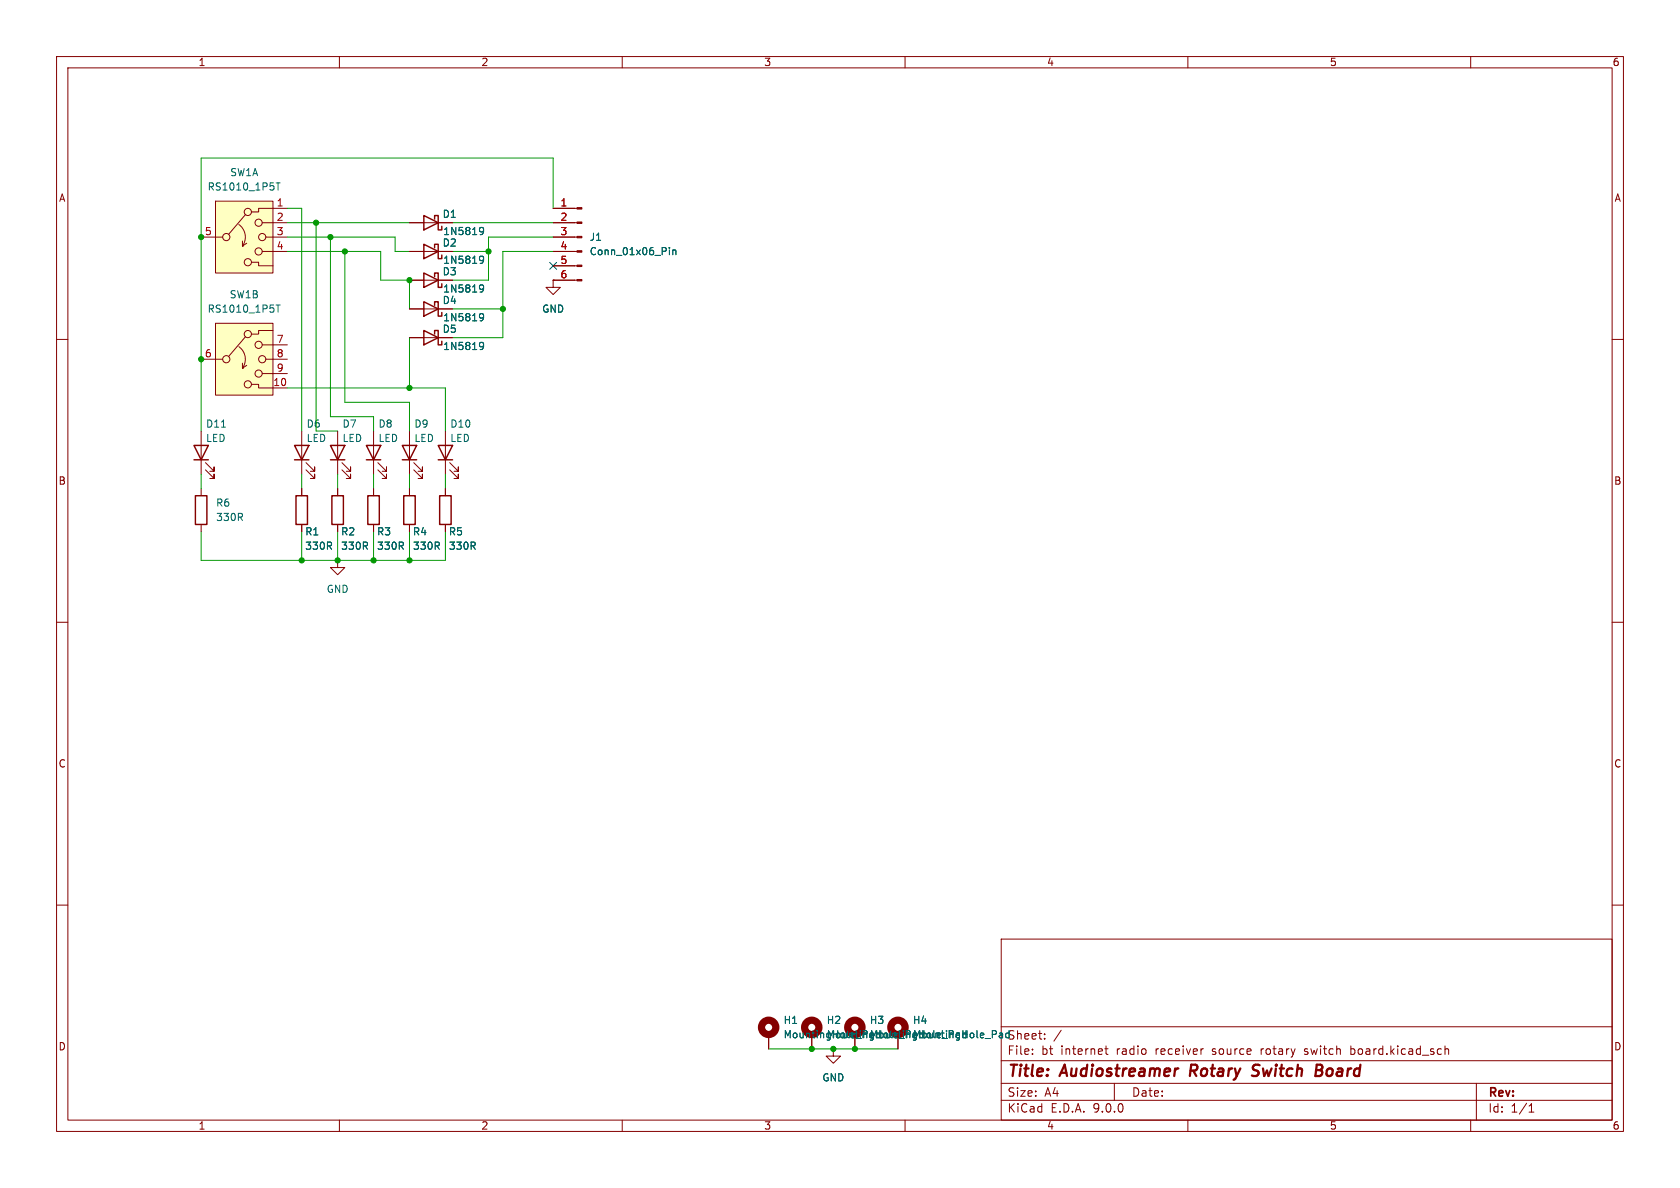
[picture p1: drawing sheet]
(kicad_sch
 (version 20250114)
 (generator "eeschema")
 (generator_version "9.0")
 (paper "A4")
 (title_block
  (title "Audiostreamer Rotary Switch Board"))
 (lib_symbols
  (symbol "Connector:Conn_01x06_Pin"
   (pin_names
    (offset 1.016) (hide yes)) (exclude_from_sim no) (in_bom yes) (on_board yes)
   (property "Reference" "J" (at 0 7.62 0) (effects (font (size 1.27 1.27))))
   (property "Value" "Conn_01x06_Pin" (at 0 -10.16 0) (effects (font (size 1.27 1.27))))
   (property "Footprint" "" (at 0 0 0) (effects (font (size 1.27 1.27)) (hide yes)))
   (property "Datasheet" "~" (at 0 0 0) (effects (font (size 1.27 1.27)) (hide yes)))
   (property "Description" "Generic connector, single row, 01x06, script generated" (at 0 0 0) (effects (font (size 1.27 1.27)) (hide yes)))
   (property "ki_locked" "" (at 0 0 0) (effects (font (size 1.27 1.27))))
   (symbol "Conn_01x06_Pin_1_1"
    (rectangle (start 0.8636 5.207) (end 0 4.953) (stroke (width 0.1524) (type default)) (fill (type outline)))
    (rectangle (start 0.8636 2.667) (end 0 2.413) (stroke (width 0.1524) (type default)) (fill (type outline)))
    (rectangle (start 0.8636 0.127) (end 0 -0.127) (stroke (width 0.1524) (type default)) (fill (type outline)))
    (rectangle (start 0.8636 -2.413) (end 0 -2.667) (stroke (width 0.1524) (type default)) (fill (type outline)))
    (rectangle (start 0.8636 -4.953) (end 0 -5.207) (stroke (width 0.1524) (type default)) (fill (type outline)))
    (rectangle (start 0.8636 -7.493) (end 0 -7.747) (stroke (width 0.1524) (type default)) (fill (type outline)))
    (polyline (pts (xy 1.27 5.08) (xy 0.8636 5.08)) (stroke (width 0.1524) (type default)) (fill (type none)))
    (polyline (pts (xy 1.27 2.54) (xy 0.8636 2.54)) (stroke (width 0.1524) (type default)) (fill (type none)))
    (polyline (pts (xy 1.27 0) (xy 0.8636 0)) (stroke (width 0.1524) (type default)) (fill (type none)))
    (polyline (pts (xy 1.27 -2.54) (xy 0.8636 -2.54)) (stroke (width 0.1524) (type default)) (fill (type none)))
    (polyline (pts (xy 1.27 -5.08) (xy 0.8636 -5.08)) (stroke (width 0.1524) (type default)) (fill (type none)))
    (polyline (pts (xy 1.27 -7.62) (xy 0.8636 -7.62)) (stroke (width 0.1524) (type default)) (fill (type none)))
    (pin passive line (at 5.08 5.08 180) (length 3.81) (name "Pin_1" (effects (font (size 1.27 1.27)))) (number "1" (effects (font (size 1.27 1.27)))))
    (pin passive line (at 5.08 2.54 180) (length 3.81) (name "Pin_2" (effects (font (size 1.27 1.27)))) (number "2" (effects (font (size 1.27 1.27)))))
    (pin passive line (at 5.08 0 180) (length 3.81) (name "Pin_3" (effects (font (size 1.27 1.27)))) (number "3" (effects (font (size 1.27 1.27)))))
    (pin passive line (at 5.08 -2.54 180) (length 3.81) (name "Pin_4" (effects (font (size 1.27 1.27)))) (number "4" (effects (font (size 1.27 1.27)))))
    (pin passive line (at 5.08 -5.08 180) (length 3.81) (name "Pin_5" (effects (font (size 1.27 1.27)))) (number "5" (effects (font (size 1.27 1.27)))))
    (pin passive line (at 5.08 -7.62 180) (length 3.81) (name "Pin_6" (effects (font (size 1.27 1.27)))) (number "6" (effects (font (size 1.27 1.27))))))
   (embedded_fonts no))
  (symbol "Device:LED"
   (pin_numbers (hide yes))
   (pin_names
    (offset 1.016) (hide yes)) (exclude_from_sim no) (in_bom yes) (on_board yes)
   (property "Reference" "D" (at 0 2.54 0) (effects (font (size 1.27 1.27))))
   (property "Value" "LED" (at 0 -2.54 0) (effects (font (size 1.27 1.27))))
   (property "Footprint" "" (at 0 0 0) (effects (font (size 1.27 1.27)) (hide yes)))
   (property "Datasheet" "~" (at 0 0 0) (effects (font (size 1.27 1.27)) (hide yes)))
   (property "Description" "Light emitting diode" (at 0 0 0) (effects (font (size 1.27 1.27)) (hide yes)))
   (property "Sim.Pins" "1=K 2=A" (at 0 0 0) (effects (font (size 1.27 1.27)) (hide yes)))
   (symbol "LED_0_1"
    (polyline (pts (xy -3.048 -0.762) (xy -4.572 -2.286) (xy -3.81 -2.286) (xy -4.572 -2.286) (xy -4.572 -1.524)) (stroke (width 0) (type default)) (fill (type none)))
    (polyline (pts (xy -1.778 -0.762) (xy -3.302 -2.286) (xy -2.54 -2.286) (xy -3.302 -2.286) (xy -3.302 -1.524)) (stroke (width 0) (type default)) (fill (type none)))
    (polyline (pts (xy -1.27 0) (xy 1.27 0)) (stroke (width 0) (type default)) (fill (type none)))
    (polyline (pts (xy -1.27 -1.27) (xy -1.27 1.27)) (stroke (width 0.254) (type default)) (fill (type none)))
    (polyline (pts (xy 1.27 -1.27) (xy 1.27 1.27) (xy -1.27 0) (xy 1.27 -1.27)) (stroke (width 0.254) (type default)) (fill (type none))))
   (symbol "LED_1_1"
    (pin passive line (at -3.81 0 0) (length 2.54) (name "K" (effects (font (size 1.27 1.27)))) (number "1" (effects (font (size 1.27 1.27)))))
    (pin passive line (at 3.81 0 180) (length 2.54) (name "A" (effects (font (size 1.27 1.27)))) (number "2" (effects (font (size 1.27 1.27))))))
   (embedded_fonts no))
  (symbol "Device:R"
   (pin_numbers (hide yes))
   (pin_names
    (offset 0)) (exclude_from_sim no) (in_bom yes) (on_board yes)
   (property "Reference" "R" (at 2.032 0 90) (effects (font (size 1.27 1.27))))
   (property "Value" "R" (at 0 0 90) (effects (font (size 1.27 1.27))))
   (property "Footprint" "" (at -1.778 0 90) (effects (font (size 1.27 1.27)) (hide yes)))
   (property "Datasheet" "~" (at 0 0 0) (effects (font (size 1.27 1.27)) (hide yes)))
   (property "Description" "Resistor" (at 0 0 0) (effects (font (size 1.27 1.27)) (hide yes)))
   (symbol "R_0_1"
    (rectangle (start -1.016 -2.54) (end 1.016 2.54) (stroke (width 0.254) (type default)) (fill (type none))))
   (symbol "R_1_1"
    (pin passive line (at 0 3.81 270) (length 1.27) (name "~" (effects (font (size 1.27 1.27)))) (number "1" (effects (font (size 1.27 1.27)))))
    (pin passive line (at 0 -3.81 90) (length 1.27) (name "~" (effects (font (size 1.27 1.27)))) (number "2" (effects (font (size 1.27 1.27))))))
   (embedded_fonts no))
  (symbol "Diode:1N5819"
   (pin_numbers (hide yes))
   (pin_names
    (offset 1.016) (hide yes)) (exclude_from_sim no) (in_bom yes) (on_board yes)
   (property "Reference" "D" (at 0 2.54 0) (effects (font (size 1.27 1.27))))
   (property "Value" "1N5819" (at 0 -2.54 0) (effects (font (size 1.27 1.27))))
   (property "Footprint" "Diode_THT:D_DO-41_SOD81_P10.16mm_Horizontal" (at 0 -4.445 0) (effects (font (size 1.27 1.27)) (hide yes)))
   (property "Datasheet" "http://www.vishay.com/docs/88525/1n5817.pdf" (at 0 0 0) (effects (font (size 1.27 1.27)) (hide yes)))
   (property "Description" "40V 1A Schottky Barrier Rectifier Diode, DO-41" (at 0 0 0) (effects (font (size 1.27 1.27)) (hide yes)))
   (symbol "1N5819_0_1"
    (polyline (pts (xy -1.905 0.635) (xy -1.905 1.27) (xy -1.27 1.27) (xy -1.27 -1.27) (xy -0.635 -1.27) (xy -0.635 -0.635)) (stroke (width 0.254) (type default)) (fill (type none)))
    (polyline (pts (xy 1.27 1.27) (xy 1.27 -1.27) (xy -1.27 0) (xy 1.27 1.27)) (stroke (width 0.254) (type default)) (fill (type none)))
    (polyline (pts (xy 1.27 0) (xy -1.27 0)) (stroke (width 0) (type default)) (fill (type none))))
   (symbol "1N5819_1_1"
    (pin passive line (at -3.81 0 0) (length 2.54) (name "K" (effects (font (size 1.27 1.27)))) (number "1" (effects (font (size 1.27 1.27)))))
    (pin passive line (at 3.81 0 180) (length 2.54) (name "A" (effects (font (size 1.27 1.27)))) (number "2" (effects (font (size 1.27 1.27))))))
   (embedded_fonts no))
  (symbol "Mechanical:MountingHole_Pad"
   (pin_numbers (hide yes))
   (pin_names
    (offset 1.016) (hide yes)) (exclude_from_sim yes) (in_bom no) (on_board yes)
   (property "Reference" "H" (at 0 6.35 0) (effects (font (size 1.27 1.27))))
   (property "Value" "MountingHole_Pad" (at 0 4.445 0) (effects (font (size 1.27 1.27))))
   (property "Footprint" "" (at 0 0 0) (effects (font (size 1.27 1.27)) (hide yes)))
   (property "Datasheet" "~" (at 0 0 0) (effects (font (size 1.27 1.27)) (hide yes)))
   (property "Description" "Mounting Hole with connection" (at 0 0 0) (effects (font (size 1.27 1.27)) (hide yes)))
   (symbol "MountingHole_Pad_0_1"
    (circle (center 0 1.27) (radius 1.27) (stroke (width 1.27) (type default)) (fill (type none))))
   (symbol "MountingHole_Pad_1_1"
    (pin input line (at 0 -2.54 90) (length 2.54) (name "1" (effects (font (size 1.27 1.27)))) (number "1" (effects (font (size 1.27 1.27))))))
   (embedded_fonts no))
  (symbol "Switch:RS1010_1P5T" (exclude_from_sim no) (in_bom yes) (on_board yes)
   (property "Reference" "SW" (at 0 0 0) (effects (font (size 1.27 1.27))))
   (property "Value" "RS1010_1P5T" (at 0 -2.286 0) (effects (font (size 1.27 1.27))))
   (property "Footprint" "Button_Switch_THT:RS1010" (at 0 0 0) (effects (font (size 1.27 1.27)) (hide yes)))
   (property "Datasheet" "" (at 0 0 0) (effects (font (size 1.27 1.27)) (hide yes)))
   (property "Description" "" (at 0 0 0) (effects (font (size 1.27 1.27)) (hide yes)))
   (property "ki_locked" "" (at 0 0 0) (effects (font (size 1.27 1.27))))
   (symbol "RS1010_1P5T_0_1"
    (polyline (pts (xy -5.08 -10.16) (xy -3.81 -10.16)) (stroke (width 0) (type default)) (fill (type none)))
    (circle (center -3.175 -10.16) (radius 0.635) (stroke (width 0) (type default)) (fill (type none)))
    (polyline (pts (xy -2.7432 -9.652) (xy 0.2032 -6.1976)) (stroke (width 0) (type default)) (fill (type none)))
    (arc (start -0.9526 -7.9375) (mid 0.154 -9.711) (end -0.3176 -11.7475) (stroke (width 0) (type default)) (fill (type none)))
    (polyline (pts (xy -0.3176 -11.7475) (xy -0.3176 -10.8585)) (stroke (width 0) (type default)) (fill (type none)))
    (polyline (pts (xy -0.3176 -11.7475) (xy -0.3176 -11.7475)) (stroke (width 0) (type default)) (fill (type none)))
    (polyline (pts (xy -0.3176 -11.7475) (xy 0.4444 -11.2395)) (stroke (width 0) (type default)) (fill (type none)))
    (circle (center 0.635 -5.715) (radius 0.635) (stroke (width 0) (type default)) (fill (type none)))
    (circle (center 0.635 -14.605) (radius 0.635) (stroke (width 0) (type default)) (fill (type none)))
    (circle (center 2.54 -7.62) (radius 0.635) (stroke (width 0) (type default)) (fill (type none)))
    (circle (center 2.54 -12.7) (radius 0.635) (stroke (width 0) (type default)) (fill (type none)))
    (circle (center 3.175 -10.16) (radius 0.635) (stroke (width 0) (type default)) (fill (type none)))
    (polyline (pts (xy 5.08 -5.08) (xy 2.54 -5.08) (xy 2.54 -5.715) (xy 1.27 -5.715)) (stroke (width 0) (type default)) (fill (type none)))
    (polyline (pts (xy 5.08 -7.62) (xy 3.175 -7.62)) (stroke (width 0) (type default)) (fill (type none)))
    (polyline (pts (xy 5.08 -10.16) (xy 3.81 -10.16)) (stroke (width 0) (type default)) (fill (type none)))
    (polyline (pts (xy 5.08 -12.7) (xy 3.175 -12.7)) (stroke (width 0) (type default)) (fill (type none)))
    (polyline (pts (xy 5.08 -15.24) (xy 2.54 -15.24) (xy 2.54 -14.605) (xy 1.27 -14.605)) (stroke (width 0) (type default)) (fill (type none))))
   (symbol "RS1010_1P5T_1_1"
    (polyline (pts (xy -5.08 -3.81) (xy 5.08 -3.81) (xy 5.08 -16.51) (xy -5.08 -16.51) (xy -5.08 -3.81) (xy -5.08 -3.81)) (stroke (width 0) (type default)) (fill (type background)))
    (pin passive line (at -7.62 -10.16 0) (length 2.54) (name "" (effects (font (size 1.27 1.27)))) (number "5" (effects (font (size 1.27 1.27)))))
    (pin passive line (at 7.62 -5.08 180) (length 2.54) (name "" (effects (font (size 1.27 1.27)))) (number "1" (effects (font (size 1.27 1.27)))))
    (pin passive line (at 7.62 -7.62 180) (length 2.54) (name "" (effects (font (size 1.27 1.27)))) (number "2" (effects (font (size 1.27 1.27)))))
    (pin passive line (at 7.62 -10.16 180) (length 2.54) (name "" (effects (font (size 1.27 1.27)))) (number "3" (effects (font (size 1.27 1.27)))))
    (pin passive line (at 7.62 -12.7 180) (length 2.54) (name "" (effects (font (size 1.27 1.27)))) (number "4" (effects (font (size 1.27 1.27))))))
   (symbol "RS1010_1P5T_2_1"
    (polyline (pts (xy -5.08 -3.81) (xy 5.08 -3.81) (xy 5.08 -16.51) (xy -5.08 -16.51) (xy -5.08 -3.81) (xy -5.08 -3.81)) (stroke (width 0) (type default)) (fill (type background)))
    (pin passive line (at -7.62 -10.16 0) (length 2.54) (name "" (effects (font (size 1.27 1.27)))) (number "6" (effects (font (size 1.27 1.27)))))
    (pin passive line (at 7.62 -7.62 180) (length 2.54) (name "" (effects (font (size 1.27 1.27)))) (number "7" (effects (font (size 1.27 1.27)))))
    (pin passive line (at 7.62 -10.16 180) (length 2.54) (name "" (effects (font (size 1.27 1.27)))) (number "8" (effects (font (size 1.27 1.27)))))
    (pin passive line (at 7.62 -12.7 180) (length 2.54) (name "" (effects (font (size 1.27 1.27)))) (number "9" (effects (font (size 1.27 1.27)))))
    (pin passive line (at 7.62 -15.24 180) (length 2.54) (name "" (effects (font (size 1.27 1.27)))) (number "10" (effects (font (size 1.27 1.27))))))
   (embedded_fonts no))
  (symbol "power:GND"
   (power)
   (pin_numbers (hide yes))
   (pin_names
    (offset 0) (hide yes)) (exclude_from_sim no) (in_bom yes) (on_board yes)
   (property "Reference" "#PWR" (at 0 -6.35 0) (effects (font (size 1.27 1.27)) (hide yes)))
   (property "Value" "GND" (at 0 -3.81 0) (effects (font (size 1.27 1.27))))
   (property "Footprint" "" (at 0 0 0) (effects (font (size 1.27 1.27)) (hide yes)))
   (property "Datasheet" "" (at 0 0 0) (effects (font (size 1.27 1.27)) (hide yes)))
   (property "Description" "Power symbol creates a global label with name \"GND\" , ground" (at 0 0 0) (effects (font (size 1.27 1.27)) (hide yes)))
   (symbol "GND_0_1"
    (polyline (pts (xy 0 0) (xy 0 -1.27) (xy 1.27 -1.27) (xy 0 -2.54) (xy -1.27 -1.27) (xy 0 -1.27)) (stroke (width 0) (type default)) (fill (type none))))
   (symbol "GND_1_1"
    (pin power_in line (at 0 0 270) (length 0) (name "~" (effects (font (size 1.27 1.27)))) (number "1" (effects (font (size 1.27 1.27))))))
   (embedded_fonts no)))
 (junction
  (at 86.36 44.45)
  (diameter 0)
  (color 0 0 0 0))
 (junction
  (at 88.9 54.61)
  (diameter 0)
  (color 0 0 0 0))
 (junction
  (at 66.04 99.06)
  (diameter 0)
  (color 0 0 0 0))
 (junction
  (at 72.39 49.53)
  (diameter 0)
  (color 0 0 0 0))
 (junction
  (at 147.32 185.42)
  (diameter 0)
  (color 0 0 0 0))
 (junction
  (at 53.34 99.06)
  (diameter 0)
  (color 0 0 0 0))
 (junction
  (at 151.13 185.42)
  (diameter 0)
  (color 0 0 0 0))
 (junction
  (at 143.51 185.42)
  (diameter 0)
  (color 0 0 0 0))
 (junction
  (at 60.96 44.45)
  (diameter 0)
  (color 0 0 0 0))
 (junction
  (at 72.39 99.06)
  (diameter 0)
  (color 0 0 0 0))
 (junction
  (at 58.42 41.91)
  (diameter 0)
  (color 0 0 0 0))
 (junction
  (at 35.56 41.91)
  (diameter 0)
  (color 0 0 0 0))
 (junction
  (at 35.56 63.5)
  (diameter 0)
  (color 0 0 0 0))
 (junction
  (at 59.69 99.06)
  (diameter 0)
  (color 0 0 0 0))
 (junction
  (at 72.39 68.58)
  (diameter 0)
  (color 0 0 0 0))
 (junction
  (at 55.88 39.37)
  (diameter 0)
  (color 0 0 0 0))
 (no_connect
  (at 97.79 46.99))
 (wire
  (pts (xy 78.74 76.2) (xy 78.74 68.58))
  (stroke (width 0) (type default)))
 (wire
  (pts (xy 53.34 93.98) (xy 53.34 99.06))
  (stroke (width 0) (type default)))
 (wire
  (pts (xy 151.13 185.42) (xy 158.75 185.42))
  (stroke (width 0) (type default)))
 (wire
  (pts (xy 66.04 73.66) (xy 58.42 73.66))
  (stroke (width 0) (type default)))
 (wire
  (pts (xy 55.88 39.37) (xy 72.39 39.37))
  (stroke (width 0) (type default)))
 (wire
  (pts (xy 86.36 41.91) (xy 86.36 44.45))
  (stroke (width 0) (type default)))
 (wire
  (pts (xy 66.04 76.2) (xy 66.04 73.66))
  (stroke (width 0) (type default)))
 (wire
  (pts (xy 72.39 76.2) (xy 72.39 71.12))
  (stroke (width 0) (type default)))
 (wire
  (pts (xy 53.34 36.83) (xy 50.8 36.83))
  (stroke (width 0) (type default)))
 (wire
  (pts (xy 66.04 83.82) (xy 66.04 86.36))
  (stroke (width 0) (type default)))
 (wire
  (pts (xy 53.34 83.82) (xy 53.34 86.36))
  (stroke (width 0) (type default)))
 (wire
  (pts (xy 88.9 44.45) (xy 88.9 54.61))
  (stroke (width 0) (type default)))
 (wire
  (pts (xy 50.8 39.37) (xy 55.88 39.37))
  (stroke (width 0) (type default)))
 (wire
  (pts (xy 143.51 185.42) (xy 147.32 185.42))
  (stroke (width 0) (type default)))
 (wire
  (pts (xy 59.69 93.98) (xy 59.69 99.06))
  (stroke (width 0) (type default)))
 (wire
  (pts (xy 80.01 39.37) (xy 97.79 39.37))
  (stroke (width 0) (type default)))
 (wire
  (pts (xy 97.79 44.45) (xy 88.9 44.45))
  (stroke (width 0) (type default)))
 (wire
  (pts (xy 66.04 93.98) (xy 66.04 99.06))
  (stroke (width 0) (type default)))
 (wire
  (pts (xy 78.74 99.06) (xy 78.74 93.98))
  (stroke (width 0) (type default)))
 (wire
  (pts (xy 135.89 185.42) (xy 143.51 185.42))
  (stroke (width 0) (type default)))
 (wire
  (pts (xy 67.31 44.45) (xy 67.31 49.53))
  (stroke (width 0) (type default)))
 (wire
  (pts (xy 69.85 41.91) (xy 69.85 44.45))
  (stroke (width 0) (type default)))
 (wire
  (pts (xy 97.79 27.94) (xy 97.79 36.83))
  (stroke (width 0) (type default)))
 (wire
  (pts (xy 69.85 44.45) (xy 72.39 44.45))
  (stroke (width 0) (type default)))
 (wire
  (pts (xy 35.56 41.91) (xy 35.56 27.94))
  (stroke (width 0) (type default)))
 (wire
  (pts (xy 53.34 76.2) (xy 53.34 36.83))
  (stroke (width 0) (type default)))
 (wire
  (pts (xy 72.39 49.53) (xy 72.39 54.61))
  (stroke (width 0) (type default)))
 (wire
  (pts (xy 60.96 44.45) (xy 67.31 44.45))
  (stroke (width 0) (type default)))
 (wire
  (pts (xy 72.39 71.12) (xy 60.96 71.12))
  (stroke (width 0) (type default)))
 (wire
  (pts (xy 35.56 63.5) (xy 35.56 76.2))
  (stroke (width 0) (type default)))
 (wire
  (pts (xy 67.31 49.53) (xy 72.39 49.53))
  (stroke (width 0) (type default)))
 (wire
  (pts (xy 35.56 83.82) (xy 35.56 86.36))
  (stroke (width 0) (type default)))
 (wire
  (pts (xy 59.69 99.06) (xy 66.04 99.06))
  (stroke (width 0) (type default)))
 (wire
  (pts (xy 88.9 59.69) (xy 80.01 59.69))
  (stroke (width 0) (type default)))
 (wire
  (pts (xy 80.01 54.61) (xy 88.9 54.61))
  (stroke (width 0) (type default)))
 (wire
  (pts (xy 59.69 76.2) (xy 55.88 76.2))
  (stroke (width 0) (type default)))
 (wire
  (pts (xy 50.8 41.91) (xy 58.42 41.91))
  (stroke (width 0) (type default)))
 (wire
  (pts (xy 78.74 68.58) (xy 72.39 68.58))
  (stroke (width 0) (type default)))
 (wire
  (pts (xy 35.56 93.98) (xy 35.56 99.06))
  (stroke (width 0) (type default)))
 (wire
  (pts (xy 58.42 41.91) (xy 69.85 41.91))
  (stroke (width 0) (type default)))
 (wire
  (pts (xy 66.04 99.06) (xy 72.39 99.06))
  (stroke (width 0) (type default)))
 (wire
  (pts (xy 78.74 83.82) (xy 78.74 86.36))
  (stroke (width 0) (type default)))
 (wire
  (pts (xy 58.42 73.66) (xy 58.42 41.91))
  (stroke (width 0) (type default)))
 (wire
  (pts (xy 86.36 49.53) (xy 80.01 49.53))
  (stroke (width 0) (type default)))
 (wire
  (pts (xy 80.01 44.45) (xy 86.36 44.45))
  (stroke (width 0) (type default)))
 (wire
  (pts (xy 86.36 44.45) (xy 86.36 49.53))
  (stroke (width 0) (type default)))
 (wire
  (pts (xy 72.39 68.58) (xy 72.39 59.69))
  (stroke (width 0) (type default)))
 (wire
  (pts (xy 59.69 83.82) (xy 59.69 86.36))
  (stroke (width 0) (type default)))
 (wire
  (pts (xy 60.96 71.12) (xy 60.96 44.45))
  (stroke (width 0) (type default)))
 (wire
  (pts (xy 35.56 99.06) (xy 53.34 99.06))
  (stroke (width 0) (type default)))
 (wire
  (pts (xy 72.39 93.98) (xy 72.39 99.06))
  (stroke (width 0) (type default)))
 (wire
  (pts (xy 35.56 41.91) (xy 35.56 63.5))
  (stroke (width 0) (type default)))
 (wire
  (pts (xy 50.8 68.58) (xy 72.39 68.58))
  (stroke (width 0) (type default)))
 (wire
  (pts (xy 147.32 185.42) (xy 151.13 185.42))
  (stroke (width 0) (type default)))
 (wire
  (pts (xy 72.39 99.06) (xy 78.74 99.06))
  (stroke (width 0) (type default)))
 (wire
  (pts (xy 72.39 83.82) (xy 72.39 86.36))
  (stroke (width 0) (type default)))
 (wire
  (pts (xy 50.8 44.45) (xy 60.96 44.45))
  (stroke (width 0) (type default)))
 (wire
  (pts (xy 53.34 99.06) (xy 59.69 99.06))
  (stroke (width 0) (type default)))
 (wire
  (pts (xy 88.9 54.61) (xy 88.9 59.69))
  (stroke (width 0) (type default)))
 (wire
  (pts (xy 97.79 41.91) (xy 86.36 41.91))
  (stroke (width 0) (type default)))
 (wire
  (pts (xy 55.88 76.2) (xy 55.88 39.37))
  (stroke (width 0) (type default)))
 (wire
  (pts (xy 35.56 27.94) (xy 97.79 27.94))
  (stroke (width 0) (type default)))
 (symbol
  (lib_id "power:GND")
  (at 59.69 99.06 0)
  (unit 1)
  (exclude_from_sim no)
  (in_bom yes)
  (on_board yes)
  (dnp no)
  (fields_autoplaced yes)
  (property "Reference" "#PWR02" (at 59.69 105.41 0) (effects (font (size 1.27 1.27)) (hide yes)))
  (property "Value" "GND" (at 59.69 104.14 0) (effects (font (size 1.27 1.27))))
  (property "Footprint" "" (at 59.69 99.06 0) (effects (font (size 1.27 1.27)) (hide yes)))
  (property "Datasheet" "" (at 59.69 99.06 0) (effects (font (size 1.27 1.27)) (hide yes)))
  (property "Description" "Power symbol creates a global label with name \"GND\" , ground" (at 59.69 99.06 0) (effects (font (size 1.27 1.27)) (hide yes)))
  (pin "1"))
 (symbol
  (lib_id "Device:R")
  (at 35.56 90.17 0)
  (unit 1)
  (exclude_from_sim no)
  (in_bom yes)
  (on_board yes)
  (dnp no)
  (fields_autoplaced yes)
  (property "Reference" "R6" (at 38.1 88.8999 0) (effects (font (size 1.27 1.27)) (justify left)))
  (property "Value" "330R" (at 38.1 91.4399 0) (effects (font (size 1.27 1.27)) (justify left)))
  (property "Footprint" "Resistor_THT:R_Axial_DIN0207_L6.3mm_D2.5mm_P10.16mm_Horizontal" (at 33.782 90.17 90) (effects (font (size 1.27 1.27)) (hide yes)))
  (property "Datasheet" "~" (at 35.56 90.17 0) (effects (font (size 1.27 1.27)) (hide yes)))
  (property "Description" "Resistor" (at 35.56 90.17 0) (effects (font (size 1.27 1.27)) (hide yes)))
  (pin "1")
  (pin "2"))
 (symbol
  (lib_id "Mechanical:MountingHole_Pad")
  (at 158.75 182.88 0)
  (unit 1)
  (exclude_from_sim yes)
  (in_bom no)
  (on_board yes)
  (dnp no)
  (fields_autoplaced yes)
  (property "Reference" "H4" (at 161.29 180.3399 0) (effects (font (size 1.27 1.27)) (justify left)))
  (property "Value" "MountingHole_Pad" (at 161.29 182.8799 0) (effects (font (size 1.27 1.27)) (justify left)))
  (property "Footprint" "MountingHole:MountingHole_3.2mm_M3_DIN965_Pad_TopOnly" (at 158.75 182.88 0) (effects (font (size 1.27 1.27)) (hide yes)))
  (property "Datasheet" "~" (at 158.75 182.88 0) (effects (font (size 1.27 1.27)) (hide yes)))
  (property "Description" "Mounting Hole with connection" (at 158.75 182.88 0) (effects (font (size 1.27 1.27)) (hide yes)))
  (pin "1"))
 (symbol
  (lib_id "Device:LED")
  (at 66.04 80.01 90)
  (unit 1)
  (exclude_from_sim no)
  (in_bom yes)
  (on_board yes)
  (dnp no)
  (property "Reference" "D8" (at 66.802 74.93 90) (effects (font (size 1.27 1.27)) (justify right)))
  (property "Value" "LED" (at 66.802 77.47 90) (effects (font (size 1.27 1.27)) (justify right)))
  (property "Footprint" "LED_THT:LED_D3.0mm_FlatTop" (at 66.04 80.01 0) (effects (font (size 1.27 1.27)) (hide yes)))
  (property "Datasheet" "~" (at 66.04 80.01 0) (effects (font (size 1.27 1.27)) (hide yes)))
  (property "Description" "Light emitting diode" (at 66.04 80.01 0) (effects (font (size 1.27 1.27)) (hide yes)))
  (property "Sim.Pins" "1=K 2=A" (at 66.04 80.01 0) (effects (font (size 1.27 1.27)) (hide yes)))
  (pin "1")
  (pin "2"))
 (symbol
  (lib_id "Switch:RS1010_1P5T")
  (at 43.18 53.34 0)
  (unit 2)
  (exclude_from_sim no)
  (in_bom yes)
  (on_board yes)
  (dnp no)
  (fields_autoplaced yes)
  (property "Reference" "SW1" (at 43.18 52.07 0) (effects (font (size 1.27 1.27))))
  (property "Value" "RS1010_1P5T" (at 43.18 54.61 0) (effects (font (size 1.27 1.27))))
  (property "Footprint" "Button_Switch_THT:RS1010_custom_vertical" (at 43.18 53.34 0) (effects (font (size 1.27 1.27)) (hide yes)))
  (property "Datasheet" "" (at 43.18 53.34 0) (effects (font (size 1.27 1.27)) (hide yes)))
  (property "Description" "" (at 43.18 53.34 0) (effects (font (size 1.27 1.27)) (hide yes)))
  (pin "10")
  (pin "5")
  (pin "2")
  (pin "1")
  (pin "4")
  (pin "3")
  (pin "6")
  (pin "7")
  (pin "8")
  (pin "9"))
 (symbol
  (lib_id "Device:R")
  (at 66.04 90.17 0)
  (unit 1)
  (exclude_from_sim no)
  (in_bom yes)
  (on_board yes)
  (dnp no)
  (property "Reference" "R3" (at 66.548 93.98 0) (effects (font (size 1.27 1.27)) (justify left)))
  (property "Value" "330R" (at 66.548 96.52 0) (effects (font (size 1.27 1.27)) (justify left)))
  (property "Footprint" "Resistor_THT:R_Axial_DIN0207_L6.3mm_D2.5mm_P5.08mm_Vertical" (at 64.262 90.17 90) (effects (font (size 1.27 1.27)) (hide yes)))
  (property "Datasheet" "~" (at 66.04 90.17 0) (effects (font (size 1.27 1.27)) (hide yes)))
  (property "Description" "Resistor" (at 66.04 90.17 0) (effects (font (size 1.27 1.27)) (hide yes)))
  (pin "2")
  (pin "1"))
 (symbol
  (lib_id "Device:LED")
  (at 53.34 80.01 90)
  (unit 1)
  (exclude_from_sim no)
  (in_bom yes)
  (on_board yes)
  (dnp no)
  (property "Reference" "D6" (at 54.102 74.93 90) (effects (font (size 1.27 1.27)) (justify right)))
  (property "Value" "LED" (at 54.102 77.47 90) (effects (font (size 1.27 1.27)) (justify right)))
  (property "Footprint" "LED_THT:LED_D3.0mm_FlatTop" (at 53.34 80.01 0) (effects (font (size 1.27 1.27)) (hide yes)))
  (property "Datasheet" "~" (at 53.34 80.01 0) (effects (font (size 1.27 1.27)) (hide yes)))
  (property "Description" "Light emitting diode" (at 53.34 80.01 0) (effects (font (size 1.27 1.27)) (hide yes)))
  (property "Sim.Pins" "1=K 2=A" (at 53.34 80.01 0) (effects (font (size 1.27 1.27)) (hide yes)))
  (pin "1")
  (pin "2"))
 (symbol
  (lib_id "Diode:1N5819")
  (at 76.2 44.45 180)
  (unit 1)
  (exclude_from_sim no)
  (in_bom yes)
  (on_board yes)
  (dnp no)
  (property "Reference" "D2" (at 79.502 42.926 0) (effects (font (size 1.27 1.27))))
  (property "Value" "1N5819" (at 82.042 45.974 0) (effects (font (size 1.27 1.27))))
  (property "Footprint" "Diode_THT:D_DO-41_SOD81_P10.16mm_Horizontal" (at 76.2 40.005 0) (effects (font (size 1.27 1.27)) (hide yes)))
  (property "Datasheet" "http://www.vishay.com/docs/88525/1n5817.pdf" (at 76.2 44.45 0) (effects (font (size 1.27 1.27)) (hide yes)))
  (property "Description" "40V 1A Schottky Barrier Rectifier Diode, DO-41" (at 76.2 44.45 0) (effects (font (size 1.27 1.27)) (hide yes)))
  (pin "2")
  (pin "1"))
 (symbol
  (lib_id "Mechanical:MountingHole_Pad")
  (at 135.89 182.88 0)
  (unit 1)
  (exclude_from_sim yes)
  (in_bom no)
  (on_board yes)
  (dnp no)
  (fields_autoplaced yes)
  (property "Reference" "H1" (at 138.43 180.3399 0) (effects (font (size 1.27 1.27)) (justify left)))
  (property "Value" "MountingHole_Pad" (at 138.43 182.8799 0) (effects (font (size 1.27 1.27)) (justify left)))
  (property "Footprint" "MountingHole:MountingHole_3.2mm_M3_DIN965_Pad_TopOnly" (at 135.89 182.88 0) (effects (font (size 1.27 1.27)) (hide yes)))
  (property "Datasheet" "~" (at 135.89 182.88 0) (effects (font (size 1.27 1.27)) (hide yes)))
  (property "Description" "Mounting Hole with connection" (at 135.89 182.88 0) (effects (font (size 1.27 1.27)) (hide yes)))
  (pin "1"))
 (symbol
  (lib_id "Diode:1N5819")
  (at 76.2 54.61 180)
  (unit 1)
  (exclude_from_sim no)
  (in_bom yes)
  (on_board yes)
  (dnp no)
  (property "Reference" "D4" (at 79.502 53.086 0) (effects (font (size 1.27 1.27))))
  (property "Value" "1N5819" (at 82.042 56.134 0) (effects (font (size 1.27 1.27))))
  (property "Footprint" "Diode_THT:D_DO-41_SOD81_P10.16mm_Horizontal" (at 76.2 50.165 0) (effects (font (size 1.27 1.27)) (hide yes)))
  (property "Datasheet" "http://www.vishay.com/docs/88525/1n5817.pdf" (at 76.2 54.61 0) (effects (font (size 1.27 1.27)) (hide yes)))
  (property "Description" "40V 1A Schottky Barrier Rectifier Diode, DO-41" (at 76.2 54.61 0) (effects (font (size 1.27 1.27)) (hide yes)))
  (pin "2")
  (pin "1"))
 (symbol
  (lib_id "Device:LED")
  (at 78.74 80.01 90)
  (unit 1)
  (exclude_from_sim no)
  (in_bom yes)
  (on_board yes)
  (dnp no)
  (property "Reference" "D10" (at 79.502 74.93 90) (effects (font (size 1.27 1.27)) (justify right)))
  (property "Value" "LED" (at 79.502 77.47 90) (effects (font (size 1.27 1.27)) (justify right)))
  (property "Footprint" "LED_THT:LED_D3.0mm_FlatTop" (at 78.74 80.01 0) (effects (font (size 1.27 1.27)) (hide yes)))
  (property "Datasheet" "~" (at 78.74 80.01 0) (effects (font (size 1.27 1.27)) (hide yes)))
  (property "Description" "Light emitting diode" (at 78.74 80.01 0) (effects (font (size 1.27 1.27)) (hide yes)))
  (property "Sim.Pins" "1=K 2=A" (at 78.74 80.01 0) (effects (font (size 1.27 1.27)) (hide yes)))
  (pin "1")
  (pin "2"))
 (symbol
  (lib_id "Device:R")
  (at 72.39 90.17 0)
  (unit 1)
  (exclude_from_sim no)
  (in_bom yes)
  (on_board yes)
  (dnp no)
  (property "Reference" "R4" (at 72.898 93.98 0) (effects (font (size 1.27 1.27)) (justify left)))
  (property "Value" "330R" (at 72.898 96.52 0) (effects (font (size 1.27 1.27)) (justify left)))
  (property "Footprint" "Resistor_THT:R_Axial_DIN0207_L6.3mm_D2.5mm_P5.08mm_Vertical" (at 70.612 90.17 90) (effects (font (size 1.27 1.27)) (hide yes)))
  (property "Datasheet" "~" (at 72.39 90.17 0) (effects (font (size 1.27 1.27)) (hide yes)))
  (property "Description" "Resistor" (at 72.39 90.17 0) (effects (font (size 1.27 1.27)) (hide yes)))
  (pin "1")
  (pin "2"))
 (symbol
  (lib_id "Diode:1N5819")
  (at 76.2 49.53 180)
  (unit 1)
  (exclude_from_sim no)
  (in_bom yes)
  (on_board yes)
  (dnp no)
  (property "Reference" "D3" (at 79.502 48.006 0) (effects (font (size 1.27 1.27))))
  (property "Value" "1N5819" (at 82.042 51.054 0) (effects (font (size 1.27 1.27))))
  (property "Footprint" "Diode_THT:D_DO-41_SOD81_P10.16mm_Horizontal" (at 76.2 45.085 0) (effects (font (size 1.27 1.27)) (hide yes)))
  (property "Datasheet" "http://www.vishay.com/docs/88525/1n5817.pdf" (at 76.2 49.53 0) (effects (font (size 1.27 1.27)) (hide yes)))
  (property "Description" "40V 1A Schottky Barrier Rectifier Diode, DO-41" (at 76.2 49.53 0) (effects (font (size 1.27 1.27)) (hide yes)))
  (pin "2")
  (pin "1"))
 (symbol
  (lib_id "Connector:Conn_01x06_Pin")
  (at 102.87 41.91 0)
  (mirror y)
  (unit 1)
  (exclude_from_sim no)
  (in_bom yes)
  (on_board yes)
  (dnp no)
  (fields_autoplaced yes)
  (property "Reference" "J1" (at 104.14 41.9099 0) (effects (font (size 1.27 1.27)) (justify right)))
  (property "Value" "Conn_01x06_Pin" (at 104.14 44.4499 0) (effects (font (size 1.27 1.27)) (justify right)))
  (property "Footprint" "Connector_PinHeader_2.54mm:PinHeader_1x06_P2.54mm_Horizontal" (at 102.87 41.91 0) (effects (font (size 1.27 1.27)) (hide yes)))
  (property "Datasheet" "~" (at 102.87 41.91 0) (effects (font (size 1.27 1.27)) (hide yes)))
  (property "Description" "Generic connector, single row, 01x06, script generated" (at 102.87 41.91 0) (effects (font (size 1.27 1.27)) (hide yes)))
  (pin "6")
  (pin "3")
  (pin "5")
  (pin "2")
  (pin "1")
  (pin "4"))
 (symbol
  (lib_id "Device:R")
  (at 53.34 90.17 0)
  (unit 1)
  (exclude_from_sim no)
  (in_bom yes)
  (on_board yes)
  (dnp no)
  (property "Reference" "R1" (at 53.848 93.98 0) (effects (font (size 1.27 1.27)) (justify left)))
  (property "Value" "330R" (at 53.848 96.52 0) (effects (font (size 1.27 1.27)) (justify left)))
  (property "Footprint" "Resistor_THT:R_Axial_DIN0207_L6.3mm_D2.5mm_P5.08mm_Vertical" (at 51.562 90.17 90) (effects (font (size 1.27 1.27)) (hide yes)))
  (property "Datasheet" "~" (at 53.34 90.17 0) (effects (font (size 1.27 1.27)) (hide yes)))
  (property "Description" "Resistor" (at 53.34 90.17 0) (effects (font (size 1.27 1.27)) (hide yes)))
  (pin "1")
  (pin "2"))
 (symbol
  (lib_id "power:GND")
  (at 97.79 49.53 0)
  (unit 1)
  (exclude_from_sim no)
  (in_bom yes)
  (on_board yes)
  (dnp no)
  (fields_autoplaced yes)
  (property "Reference" "#PWR01" (at 97.79 55.88 0) (effects (font (size 1.27 1.27)) (hide yes)))
  (property "Value" "GND" (at 97.79 54.61 0) (effects (font (size 1.27 1.27))))
  (property "Footprint" "" (at 97.79 49.53 0) (effects (font (size 1.27 1.27)) (hide yes)))
  (property "Datasheet" "" (at 97.79 49.53 0) (effects (font (size 1.27 1.27)) (hide yes)))
  (property "Description" "Power symbol creates a global label with name \"GND\" , ground" (at 97.79 49.53 0) (effects (font (size 1.27 1.27)) (hide yes)))
  (pin "1"))
 (symbol
  (lib_id "Device:LED")
  (at 35.56 80.01 90)
  (unit 1)
  (exclude_from_sim no)
  (in_bom yes)
  (on_board yes)
  (dnp no)
  (property "Reference" "D11" (at 36.322 74.93 90) (effects (font (size 1.27 1.27)) (justify right)))
  (property "Value" "LED" (at 36.322 77.47 90) (effects (font (size 1.27 1.27)) (justify right)))
  (property "Footprint" "LED_THT:LED_D3.0mm_FlatTop" (at 35.56 80.01 0) (effects (font (size 1.27 1.27)) (hide yes)))
  (property "Datasheet" "~" (at 35.56 80.01 0) (effects (font (size 1.27 1.27)) (hide yes)))
  (property "Description" "Light emitting diode" (at 35.56 80.01 0) (effects (font (size 1.27 1.27)) (hide yes)))
  (property "Sim.Pins" "1=K 2=A" (at 35.56 80.01 0) (effects (font (size 1.27 1.27)) (hide yes)))
  (pin "1")
  (pin "2"))
 (symbol
  (lib_id "Switch:RS1010_1P5T")
  (at 43.18 31.75 0)
  (unit 1)
  (exclude_from_sim no)
  (in_bom yes)
  (on_board yes)
  (dnp no)
  (fields_autoplaced yes)
  (property "Reference" "SW1" (at 43.18 30.48 0) (effects (font (size 1.27 1.27))))
  (property "Value" "RS1010_1P5T" (at 43.18 33.02 0) (effects (font (size 1.27 1.27))))
  (property "Footprint" "Button_Switch_THT:RS1010_custom_vertical" (at 43.18 31.75 0) (effects (font (size 1.27 1.27)) (hide yes)))
  (property "Datasheet" "" (at 43.18 31.75 0) (effects (font (size 1.27 1.27)) (hide yes)))
  (property "Description" "" (at 43.18 31.75 0) (effects (font (size 1.27 1.27)) (hide yes)))
  (pin "10")
  (pin "5")
  (pin "2")
  (pin "1")
  (pin "4")
  (pin "3")
  (pin "6")
  (pin "7")
  (pin "8")
  (pin "9"))
 (symbol
  (lib_id "Device:R")
  (at 78.74 90.17 0)
  (unit 1)
  (exclude_from_sim no)
  (in_bom yes)
  (on_board yes)
  (dnp no)
  (property "Reference" "R5" (at 79.248 93.98 0) (effects (font (size 1.27 1.27)) (justify left)))
  (property "Value" "330R" (at 79.248 96.52 0) (effects (font (size 1.27 1.27)) (justify left)))
  (property "Footprint" "Resistor_THT:R_Axial_DIN0207_L6.3mm_D2.5mm_P5.08mm_Vertical" (at 76.962 90.17 90) (effects (font (size 1.27 1.27)) (hide yes)))
  (property "Datasheet" "~" (at 78.74 90.17 0) (effects (font (size 1.27 1.27)) (hide yes)))
  (property "Description" "Resistor" (at 78.74 90.17 0) (effects (font (size 1.27 1.27)) (hide yes)))
  (pin "1")
  (pin "2"))
 (symbol
  (lib_id "Mechanical:MountingHole_Pad")
  (at 143.51 182.88 0)
  (unit 1)
  (exclude_from_sim yes)
  (in_bom no)
  (on_board yes)
  (dnp no)
  (fields_autoplaced yes)
  (property "Reference" "H2" (at 146.05 180.3399 0) (effects (font (size 1.27 1.27)) (justify left)))
  (property "Value" "MountingHole_Pad" (at 146.05 182.8799 0) (effects (font (size 1.27 1.27)) (justify left)))
  (property "Footprint" "MountingHole:MountingHole_3.2mm_M3_DIN965_Pad_TopOnly" (at 143.51 182.88 0) (effects (font (size 1.27 1.27)) (hide yes)))
  (property "Datasheet" "~" (at 143.51 182.88 0) (effects (font (size 1.27 1.27)) (hide yes)))
  (property "Description" "Mounting Hole with connection" (at 143.51 182.88 0) (effects (font (size 1.27 1.27)) (hide yes)))
  (pin "1"))
 (symbol
  (lib_id "Diode:1N5819")
  (at 76.2 59.69 180)
  (unit 1)
  (exclude_from_sim no)
  (in_bom yes)
  (on_board yes)
  (dnp no)
  (property "Reference" "D5" (at 79.502 58.166 0) (effects (font (size 1.27 1.27))))
  (property "Value" "1N5819" (at 82.042 61.214 0) (effects (font (size 1.27 1.27))))
  (property "Footprint" "Diode_THT:D_DO-41_SOD81_P10.16mm_Horizontal" (at 76.2 55.245 0) (effects (font (size 1.27 1.27)) (hide yes)))
  (property "Datasheet" "http://www.vishay.com/docs/88525/1n5817.pdf" (at 76.2 59.69 0) (effects (font (size 1.27 1.27)) (hide yes)))
  (property "Description" "40V 1A Schottky Barrier Rectifier Diode, DO-41" (at 76.2 59.69 0) (effects (font (size 1.27 1.27)) (hide yes)))
  (pin "2")
  (pin "1"))
 (symbol
  (lib_id "power:GND")
  (at 147.32 185.42 0)
  (unit 1)
  (exclude_from_sim no)
  (in_bom yes)
  (on_board yes)
  (dnp no)
  (fields_autoplaced yes)
  (property "Reference" "#PWR03" (at 147.32 191.77 0) (effects (font (size 1.27 1.27)) (hide yes)))
  (property "Value" "GND" (at 147.32 190.5 0) (effects (font (size 1.27 1.27))))
  (property "Footprint" "" (at 147.32 185.42 0) (effects (font (size 1.27 1.27)) (hide yes)))
  (property "Datasheet" "" (at 147.32 185.42 0) (effects (font (size 1.27 1.27)) (hide yes)))
  (property "Description" "Power symbol creates a global label with name \"GND\" , ground" (at 147.32 185.42 0) (effects (font (size 1.27 1.27)) (hide yes)))
  (pin "1"))
 (symbol
  (lib_id "Device:LED")
  (at 72.39 80.01 90)
  (unit 1)
  (exclude_from_sim no)
  (in_bom yes)
  (on_board yes)
  (dnp no)
  (property "Reference" "D9" (at 73.152 74.93 90) (effects (font (size 1.27 1.27)) (justify right)))
  (property "Value" "LED" (at 73.152 77.47 90) (effects (font (size 1.27 1.27)) (justify right)))
  (property "Footprint" "LED_THT:LED_D3.0mm_FlatTop" (at 72.39 80.01 0) (effects (font (size 1.27 1.27)) (hide yes)))
  (property "Datasheet" "~" (at 72.39 80.01 0) (effects (font (size 1.27 1.27)) (hide yes)))
  (property "Description" "Light emitting diode" (at 72.39 80.01 0) (effects (font (size 1.27 1.27)) (hide yes)))
  (property "Sim.Pins" "1=K 2=A" (at 72.39 80.01 0) (effects (font (size 1.27 1.27)) (hide yes)))
  (pin "1")
  (pin "2"))
 (symbol
  (lib_id "Mechanical:MountingHole_Pad")
  (at 151.13 182.88 0)
  (unit 1)
  (exclude_from_sim yes)
  (in_bom no)
  (on_board yes)
  (dnp no)
  (fields_autoplaced yes)
  (property "Reference" "H3" (at 153.67 180.3399 0) (effects (font (size 1.27 1.27)) (justify left)))
  (property "Value" "MountingHole_Pad" (at 153.67 182.8799 0) (effects (font (size 1.27 1.27)) (justify left)))
  (property "Footprint" "MountingHole:MountingHole_3.2mm_M3_DIN965_Pad_TopOnly" (at 151.13 182.88 0) (effects (font (size 1.27 1.27)) (hide yes)))
  (property "Datasheet" "~" (at 151.13 182.88 0) (effects (font (size 1.27 1.27)) (hide yes)))
  (property "Description" "Mounting Hole with connection" (at 151.13 182.88 0) (effects (font (size 1.27 1.27)) (hide yes)))
  (pin "1"))
 (symbol
  (lib_id "Diode:1N5819")
  (at 76.2 39.37 180)
  (unit 1)
  (exclude_from_sim no)
  (in_bom yes)
  (on_board yes)
  (dnp no)
  (property "Reference" "D1" (at 79.502 37.846 0) (effects (font (size 1.27 1.27))))
  (property "Value" "1N5819" (at 82.042 40.894 0) (effects (font (size 1.27 1.27))))
  (property "Footprint" "Diode_THT:D_DO-41_SOD81_P10.16mm_Horizontal" (at 76.2 34.925 0) (effects (font (size 1.27 1.27)) (hide yes)))
  (property "Datasheet" "http://www.vishay.com/docs/88525/1n5817.pdf" (at 76.2 39.37 0) (effects (font (size 1.27 1.27)) (hide yes)))
  (property "Description" "40V 1A Schottky Barrier Rectifier Diode, DO-41" (at 76.2 39.37 0) (effects (font (size 1.27 1.27)) (hide yes)))
  (pin "2")
  (pin "1"))
 (symbol
  (lib_id "Device:R")
  (at 59.69 90.17 0)
  (unit 1)
  (exclude_from_sim no)
  (in_bom yes)
  (on_board yes)
  (dnp no)
  (property "Reference" "R2" (at 60.198 93.98 0) (effects (font (size 1.27 1.27)) (justify left)))
  (property "Value" "330R" (at 60.198 96.52 0) (effects (font (size 1.27 1.27)) (justify left)))
  (property "Footprint" "Resistor_THT:R_Axial_DIN0207_L6.3mm_D2.5mm_P5.08mm_Vertical" (at 57.912 90.17 90) (effects (font (size 1.27 1.27)) (hide yes)))
  (property "Datasheet" "~" (at 59.69 90.17 0) (effects (font (size 1.27 1.27)) (hide yes)))
  (property "Description" "Resistor" (at 59.69 90.17 0) (effects (font (size 1.27 1.27)) (hide yes)))
  (pin "1")
  (pin "2"))
 (symbol
  (lib_id "Device:LED")
  (at 59.69 80.01 90)
  (unit 1)
  (exclude_from_sim no)
  (in_bom yes)
  (on_board yes)
  (dnp no)
  (property "Reference" "D7" (at 60.452 74.93 90) (effects (font (size 1.27 1.27)) (justify right)))
  (property "Value" "LED" (at 60.452 77.47 90) (effects (font (size 1.27 1.27)) (justify right)))
  (property "Footprint" "LED_THT:LED_D3.0mm_FlatTop" (at 59.69 80.01 0) (effects (font (size 1.27 1.27)) (hide yes)))
  (property "Datasheet" "~" (at 59.69 80.01 0) (effects (font (size 1.27 1.27)) (hide yes)))
  (property "Description" "Light emitting diode" (at 59.69 80.01 0) (effects (font (size 1.27 1.27)) (hide yes)))
  (property "Sim.Pins" "1=K 2=A" (at 59.69 80.01 0) (effects (font (size 1.27 1.27)) (hide yes)))
  (pin "1")
  (pin "2"))
 (sheet_instances
  (path ""
   (page "1")))
 (embedded_fonts no))
